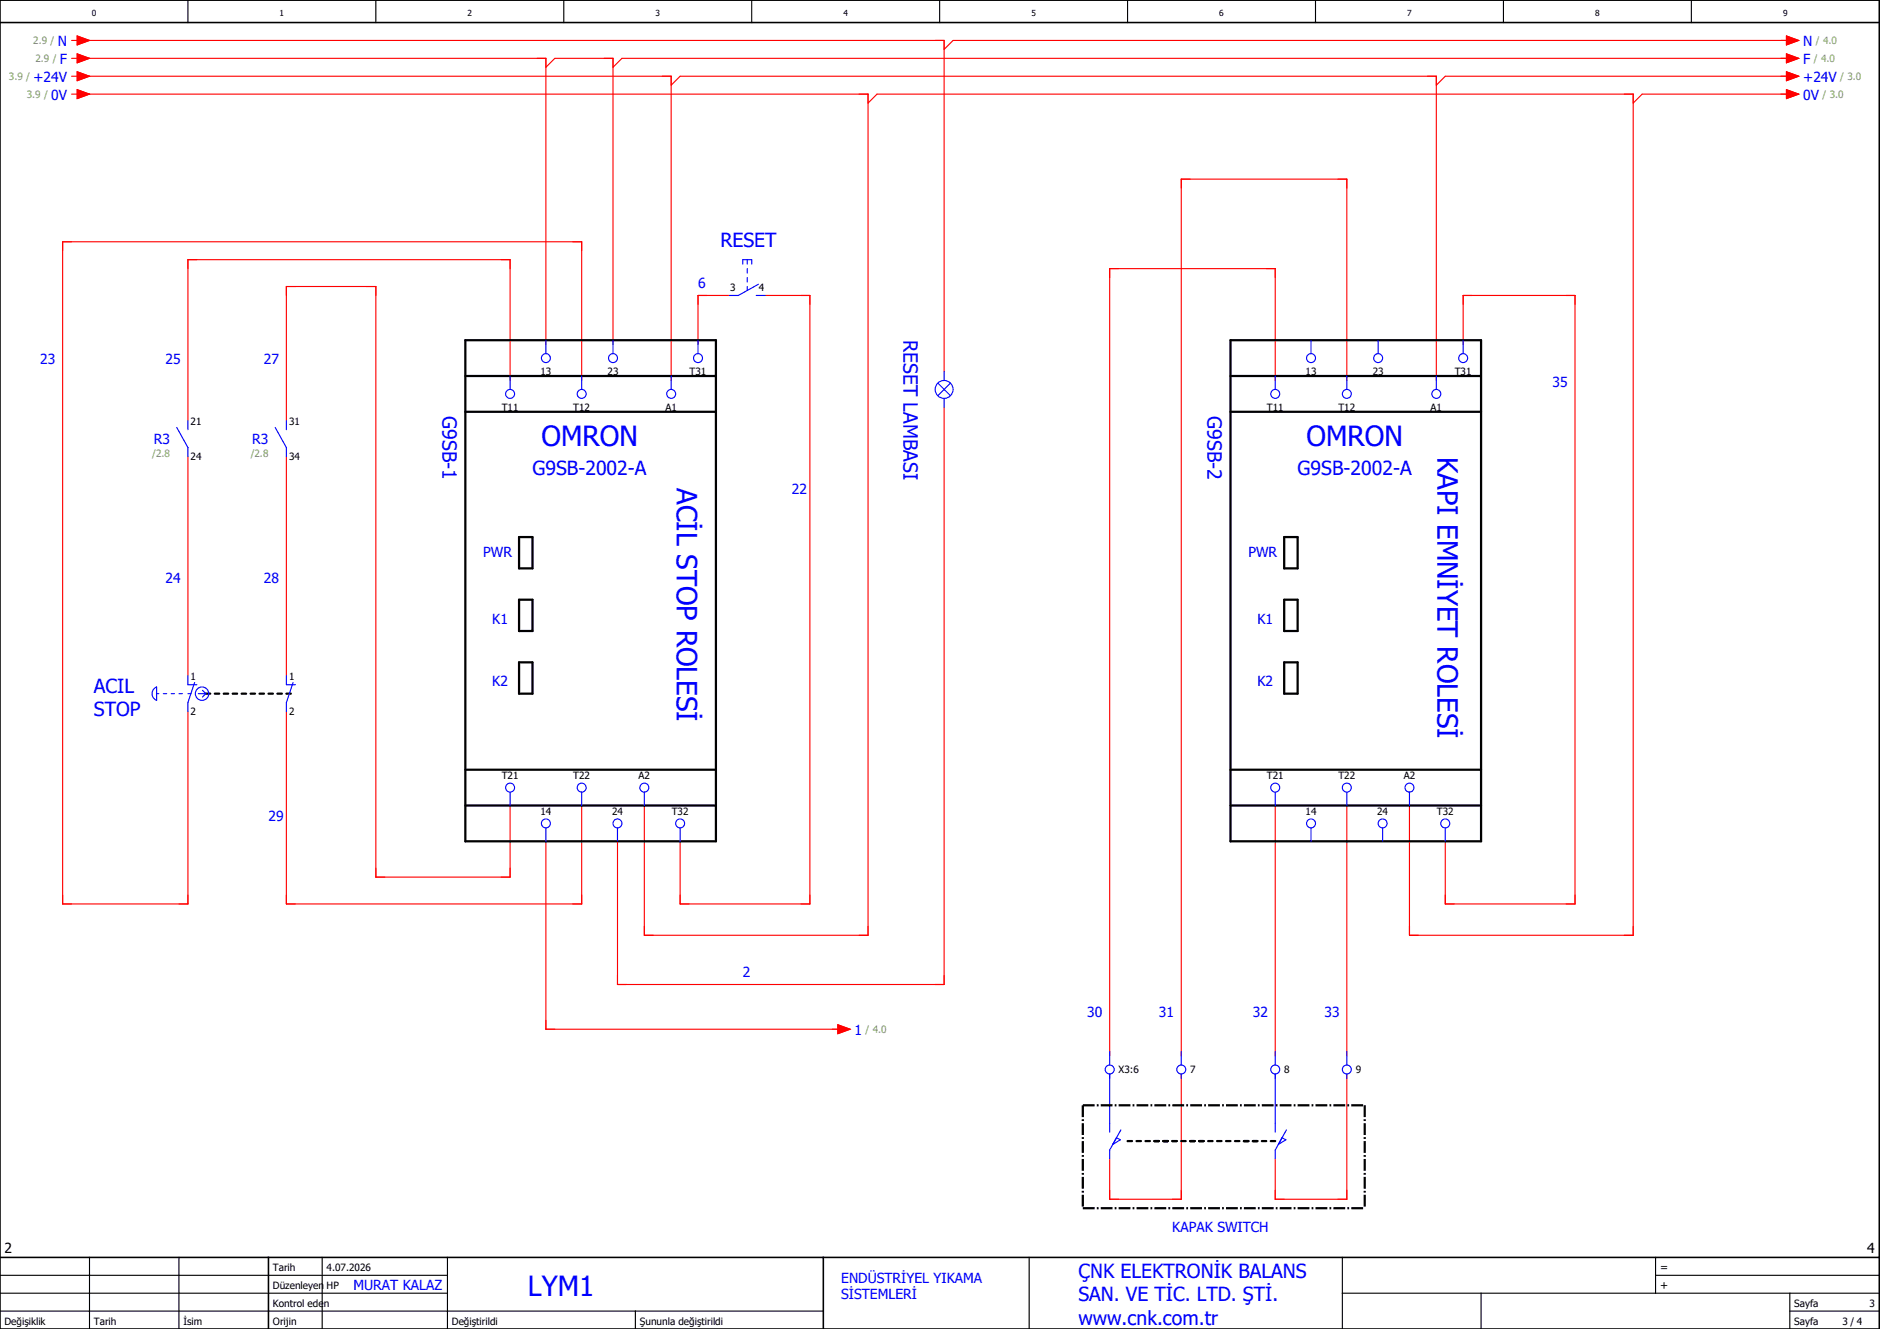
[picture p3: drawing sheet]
<svg xmlns="http://www.w3.org/2000/svg" width="420mm" height="297mm" viewBox="0 0 420 297" stroke-linecap="round" stroke-linejoin="round" font-family="sans-serif">
<g fill="none" stroke="#000" stroke-width=".25">
<path d="M42 0v5M84 0v5M126 0v5M168 0v5M210 0v5M252 0v5M294 0v5M336 0v5M378 0v5M0 293h184M0 289h100M0 285h100"/>
<path d="M20 281v16M40 281v16M72 281v16M100 281v16M142 293v4M230 281v16M300 289h120M300 281v16M331 289v8M370 285h50M370 281v8M400 293h20"/>
<path d="M400 289v8"/>
</g>
<path d="M0 5h420M0 0h420v297h-420zM0 281h420M60 281v16M184 281v16" fill="none" stroke="#000" stroke-width=".35"/>
<g fill="none" stroke="#f00" stroke-width=".25">
<path d="M16 13h1.2M16 17h1.2M16 9h1.2M17.2 8l2.8 1-2.8 1zM17.2 12l2.8 1-2.8 1zM17.2 16l2.8 1-2.8 1zM18 13h104v64M18 17h132v68M18 9h193v74M122 15l2-2h13v64M150 19l2-2h169v68M399.2 8l2.8 1-2.8 1z"/>
<path d="M399.2 12l2.8 1-2.8 1zM399.2 16l2.8 1-2.8 1zM400 13h-261l-2 2M400 17h-77l-2 2M400 9h-187l-2 2M16 21h1.2M17.2 20l2.8 1-2.8 1zM18 21h176v188h-50v-29M194 23l2-2h169v188h-50v-29M399.2 20l2.8 1-2.8 1zM400 21h-33l-2 2M163 66h-7v11"/>
<path d="M171 66h10v136h-29v-14M327 77v-11h25v136h-29v-14M64 94v-30h20v132h30v-16M114 85v-27h-72v36M130 85v-31h-116v148h28v-43M211 91v129h-73v-32M285 85v-25h-37v176M301 85v-45h-37v196M42 102v49M64 102v49M64 159v43h66v-22M122 188v42h66"/>
<path d="M285 180v56M301 180v56M187.2 229l2.8 1-2.8 1zM264 240v28h-16v-9M301 240v28h-16v-9"/>
</g>
<g fill="none" stroke="#00f" stroke-width=".25">
<path d="M166 59v-1h2v1M167 58v1M122 76v3M137 76v3M156 76v3M167 60v1M167 62v1M167 64v.9M169 66h2M169.5 63.5l-4.5 2.5h-2M293 76v3M308 76v3"/>
<path d="M327 76v3M39.5 95.5l2.5 4.5v2M42 94v2M61.5 95.5l2.5 4.5v2M64 94v2M114 84v3M130 84v3M150 84v3M209.6 85.6l2.8 2.8M211 83v2M211 89v2M212.4 85.6l-2.8 2.8"/>
<path d="M285 84v3M301 84v3M321 84v3M34.3 154l.7-.5v3a1.61 1.61 0 0 1-.7-2.5zM35 155h.5M36.5 155h.8M38.2 155h.8M40 155h.8M42 151v2h2M42 155h.7M43.5 152.5l-1.5 4.5v2M44.3 155h1.7"/>
<path d="M45.3 154.3l.7 .7M46 155l-.7 .8M64 151v2h2M64 157v2M65.5 152.5l-1.5 4.5M114 177v3M130 177v3M144 177v3M285 177v3M301 177v3M315 177v3M122 185v3"/>
<path d="M138 185v3M152 185v3M293 185v3M309 185v3M323 185v3M248 235v3M264 235v3M285 235v3M301 235v3M248 240v13M249.5 254.3l.9 .5-1.7 1zM250.5 252.5l-2.5 4.5v2"/>
<path d="M264 240v1M285 240v13M286.5 254.3l.9 .5-1.7 1zM287.5 252.5l-2.5 4.5v2M301 240v1"/>
<circle cx="114" cy="88" r="1"/>
<circle cx="122" cy="80" r="1"/>
<circle cx="130" cy="88" r="1"/>
<circle cx="137" cy="80" r="1"/>
<circle cx="150" cy="88" r="1"/>
<circle cx="156" cy="80" r="1"/>
<circle cx="211" cy="87" r="2"/>
<circle cx="285" cy="88" r="1"/>
<circle cx="293" cy="80" r="1"/>
<circle cx="301" cy="88" r="1"/>
<circle cx="308" cy="80" r="1"/>
<circle cx="321" cy="88" r="1"/>
<circle cx="327" cy="80" r="1"/>
<circle cx="45.2" cy="155" r="1.5"/>
<circle cx="114" cy="176" r="1"/>
<circle cx="130" cy="176" r="1"/>
<circle cx="144" cy="176" r="1"/>
<circle cx="285" cy="176" r="1"/>
<circle cx="301" cy="176" r="1"/>
<circle cx="315" cy="176" r="1"/>
<circle cx="122" cy="184" r="1"/>
<circle cx="138" cy="184" r="1"/>
<circle cx="152" cy="184" r="1"/>
<circle cx="293" cy="184" r="1"/>
<circle cx="309" cy="184" r="1"/>
<circle cx="323" cy="184" r="1"/>
<circle cx="248" cy="239" r="1"/>
<circle cx="264" cy="239" r="1"/>
<circle cx="285" cy="239" r="1"/>
<circle cx="301" cy="239" r="1"/>
</g>
<g fill="none" stroke="#000" stroke-width=".5">
<path d="M104 76h56v112h-56zM275 76h56v112h-56zM104 84h56M104 92h56M275 84h56M275 92h56M116 120h3v7h-3zM116 134h3v7h-3zM287 120h3v7h-3zM287 134h3v7h-3zM46 155h1M48 155h1"/>
<path d="M50 155h1M52 155h1M54 155h1M56 155h1M58 155h1M60 155h1M62 155h1M64 155h1M116 148h3v7h-3zM287 148h3v7h-3zM104 172h56M275 172h56"/>
<path d="M104 180h56M275 180h56M252 255h1M254 255h1M256 255h1M258 255h1M260 255h1M262 255h1M264 255h1M266 255h1M268 255h1M270 255h1"/>
<path d="M272 255h1M274 255h1M276 255h1M278 255h1M280 255h1M282 255h1M284 255h1"/>
</g>
<path d="M242 247h63M242 247v23M305 247v23M242 270h63" fill="none" stroke="#000" stroke-width=".5" stroke-dasharray="2.6 .5 .4 .5" stroke-linecap="butt"/>
<g fill="#f00" stroke="#f00" stroke-width=".22">
<path d="M17.2 8l2.8 1-2.8 1z"/>
<path d="M399.2 8l2.8 1-2.8 1z"/>
<path d="M399.2 12l2.8 1-2.8 1z"/>
<path d="M399.2 16l2.8 1-2.8 1z"/>
<path d="M399.2 20l2.8 1-2.8 1z"/>
<path d="M187.2 229l2.8 1-2.8 1z"/>
<path d="M17.2 12l2.8 1-2.8 1z"/>
<path d="M17.2 16l2.8 1-2.8 1z"/>
<path d="M17.2 20l2.8 1-2.8 1z"/>
</g>
<g font-size="6.2" fill="#00f">
<text x="121" y="99.8">OMRON</text>
<text x="292" y="99.8">OMRON</text>
<text x="321.3" y="102" transform="rotate(90 321.3 102)">KAPI EMNİYET ROLESİ</text>
<text x="151.3" y="109" transform="rotate(90 151.3 109)">ACİL STOP ROLESİ</text>
<text x="118" y="289.8">LYM1</text>
</g>
<g font-size="4.3" fill="#00f">
<text x="161" y="55.1">RESET</text>
<text x="201.9" y="76" transform="rotate(90 201.9 76)">RESET LAMBASI</text>
<text x="98.9" y="93" transform="rotate(90 98.9 93)">G9SB-1</text>
<text x="269.9" y="93" transform="rotate(90 269.9 93)">G9SB-2</text>
<text x="119" y="106.1">G9SB-2002-A</text>
<text x="290" y="106.1">G9SB-2002-A</text>
<text x="21" y="154.9">ACIL</text>
<text x="21" y="160.1">STOP</text>
<text x="241" y="285.6">ÇNK ELEKTRONİK BALANS</text>
<text x="241" y="290.9">SAN. VE TİC. LTD. ŞTİ.</text>
<text x="241" y="296.1">www.cnk.com.tr</text>
</g>
<g font-size="3.1" fill="#00f">
<text x="12.9" y="10.3">N</text>
<text x="403" y="10.3">N</text>
<text x="13.4" y="14.3">F</text>
<text x="403" y="14.3">F</text>
<text x="7.5" y="18.3">+24V</text>
<text x="11.5" y="22.3">0V</text>
<text x="403" y="18.3">+24V</text>
<text x="403" y="22.3">0V</text>
<text x="156" y="64.4">6</text>
<text x="9" y="81.4">23</text>
<text x="37" y="81.4">25</text>
<text x="59" y="81.4">27</text>
<text x="347" y="86.4">35</text>
<text x="34.4" y="99.3">R3</text>
<text x="56.4" y="99.3">R3</text>
<text x="177" y="110.4">22</text>
<text x="108" y="124.4">PWR</text>
<text x="279" y="124.4">PWR</text>
<text x="37" y="130.4">24</text>
<text x="59" y="130.4">28</text>
<text x="110" y="139.4">K1</text>
<text x="281" y="139.4">K1</text>
<text x="110" y="153.4">K2</text>
<text x="281" y="153.4">K2</text>
<text x="60" y="183.4">29</text>
<text x="166" y="218.4">2</text>
<text x="243" y="227.4">30</text>
<text x="259" y="227.4">31</text>
<text x="280" y="227.4">32</text>
<text x="296" y="227.4">33</text>
<text x="191" y="231.3">1</text>
<text x="262" y="275.4">KAPAK SWITCH</text>
<text x="188" y="286.6">ENDÜSTRİYEL YIKAMA</text>
<text x="79" y="288.4">MURAT KALAZ</text>
<text x="188" y="290.4">SİSTEMLERİ</text>
</g>
<g font-size="3.1">
<text x="1" y="280">2</text>
<text x="417.3" y="280">4</text>
</g>
<g font-size="2.5">
<text x="371" y="284">=</text>
<text x="371" y="288">+</text>
</g>
<g font-size="2.2" fill="#7ca552">
<text x="7.4" y="9.9">2.9 /</text>
<text x="405.8" y="9.9">/ 4.0</text>
<text x="2" y="17.9">3.9 /</text>
<text x="7.9" y="13.9">2.9 /</text>
<text x="405.4" y="13.9">/ 4.0</text>
<text x="411.3" y="17.9">/ 3.0</text>
<text x="6" y="21.9">3.9 /</text>
<text x="407.3" y="21.9">/ 3.0</text>
<text x="34" y="102.2">/2.8</text>
<text x="56" y="102.2">/2.8</text>
<text x="193.4" y="230.9">/ 4.0</text>
</g>
<g font-size="2.2">
<text x="163.2" y="65">3</text>
<text x="169.6" y="65">4</text>
<text x="120.8" y="83.8">13</text>
<text x="135.8" y="83.8">23</text>
<text x="154.1" y="83.8">T31</text>
<text x="291.8" y="83.8">13</text>
<text x="306.8" y="83.8">23</text>
<text x="325.1" y="83.8">T31</text>
<text x="42.6" y="95">21</text>
<text x="64.6" y="95">31</text>
<text x="112.1" y="91.8">T11</text>
<text x="128.1" y="91.8">T12</text>
<text x="148.7" y="91.8">A1</text>
<text x="283.1" y="91.8">T11</text>
<text x="299.1" y="91.8">T12</text>
<text x="319.7" y="91.8">A1</text>
<text x="42.6" y="102.9">24</text>
<text x="64.6" y="102.9">34</text>
<text x="42.6" y="152">1</text>
<text x="64.6" y="152">1</text>
<text x="42.6" y="159.9">2</text>
<text x="64.6" y="159.9">2</text>
<text x="112.1" y="174.1">T21</text>
<text x="128.1" y="174.1">T22</text>
<text x="142.7" y="174.1">A2</text>
<text x="283.1" y="174.1">T21</text>
<text x="299.1" y="174.1">T22</text>
<text x="313.7" y="174.1">A2</text>
<text x="120.8" y="182.1">14</text>
<text x="136.8" y="182.1">24</text>
<text x="150.1" y="182.1">T32</text>
<text x="291.8" y="182.1">14</text>
<text x="307.8" y="182.1">24</text>
<text x="321.1" y="182.1">T32</text>
<text x="250" y="239.9">X3:6</text>
<text x="266" y="239.9">7</text>
<text x="287" y="239.9">8</text>
<text x="303" y="239.9">9</text>
<text x="61" y="284">Tarih</text>
<text x="73" y="284">4.07.2026</text>
<text x="61" y="288">Düzenleyen</text>
<text x="61" y="292">Kontrol eden</text>
<text x="73" y="288">HP</text>
<text x="401" y="292">Sayfa</text>
<text x="417.8" y="292">3</text>
<text x="1" y="296">Değişiklik</text>
<text x="21" y="296">Tarih</text>
<text x="41" y="296">İsim</text>
<text x="61" y="296">Orijin</text>
<text x="101" y="296">Değiştirildi</text>
<text x="143" y="296">Şununla değiştirildi</text>
<text x="401" y="296">Sayfa</text>
<text x="411.8" y="296">3 / 4</text>
</g>
<g font-size="1.9">
<text x="20.5" y="3.7">0</text>
<text x="62.5" y="3.7">1</text>
<text x="104.5" y="3.7">2</text>
<text x="146.5" y="3.7">3</text>
<text x="188.5" y="3.7">4</text>
<text x="230.5" y="3.7">5</text>
<text x="272.5" y="3.7">6</text>
<text x="314.5" y="3.7">7</text>
<text x="356.5" y="3.7">8</text>
<text x="398.5" y="3.7">9</text>
</g>
</svg>
